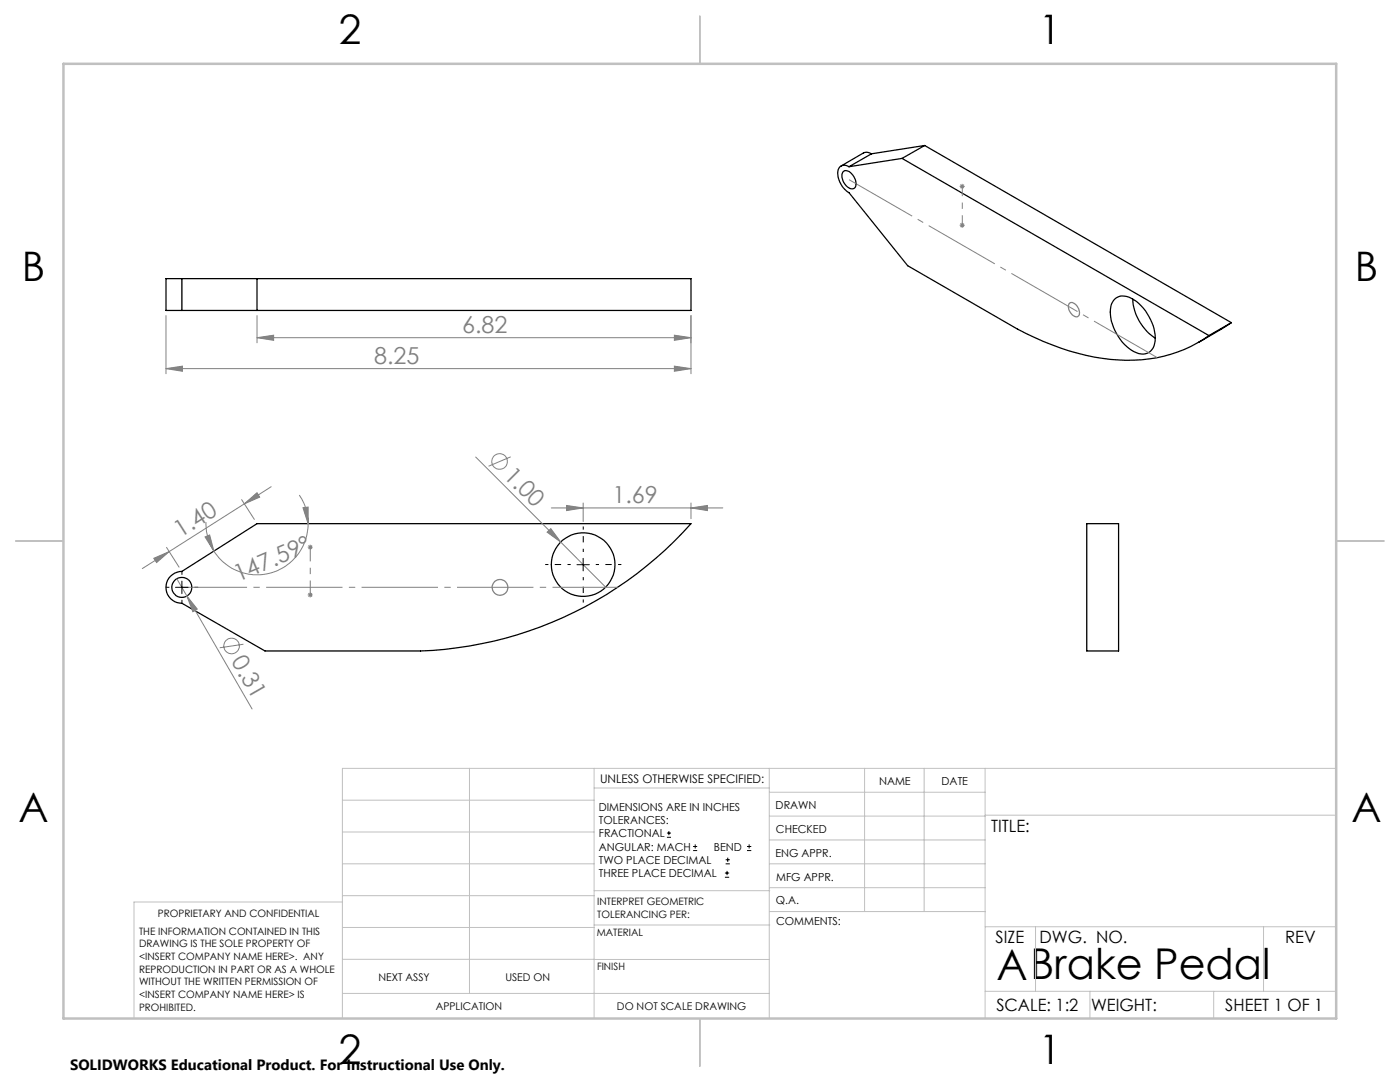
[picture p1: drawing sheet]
<svg xmlns="http://www.w3.org/2000/svg" width="279mm" height="216mm" viewBox="0 0 279 216" stroke-linecap="round" stroke-linejoin="round" font-family="sans-serif">
<g fill="none" stroke="#000" stroke-width=".25">
<path d="M168.2 34.3a1.37 1.37 0 0 1 2 .7 2.26 2.26 0 0 1 .4 2.5 1.37 1.37 0 0 1-2-.7 2.21 2.21 0 0 1-.4-2.5zM169.4 33.3a1.39 1.39 0 0 0-1.5-.2 1.39 1.39 0 0 0-.7 1.5 4.9 4.9 0 0 0 2.2 3.9l11.8 14.5 21.9 12.7a47 47 0 0 0 23.2 6.2 26.7 26.7 0 0 0 15-4.9M173.9 30.7l-1-.3-.6 .1-4.4 2.6M173.9 30.7l-4.5 2.6M180 31.6l-10.6 1.7M180 31.6l61.3 35.4M184.5 29l-4.5 2.6M184.5 29l61.2 35.4M184.5 29l-10.6 1.7M36.3 55.6h-3.2v6.3h3.2M36.3 55.6h101.6v6.3h-101.6M36.3 55.6v6.3"/>
<path d="M51.3 55.6v6.3M222.5 59.7a2.92 2.92 0 0 1 3.8 .1 10 10 0 0 1 4.2 8.2 2.63 2.63 0 0 1-1.4 2.4 2.63 2.63 0 0 1-2.8-.2 9.5 9.5 0 0 1-4.6-9l.3-.9zM226.1 59.7a9.9 9.9 0 0 0 4.4 7.8M245.7 64.4l-6.5 3.9M245.7 64.4l-4.4 2.6M34 115a3.2 3.2 0 0 1 2.3-1l15-9.5h86.6a76.3 76.3 0 0 1-54 25.4h-31l-16.6-9.5a3.2 3.2 0 0 1-3-2 3.2 3.2 0 0 1 .7-3.4zM216.9 104.5h6.3v25.4h-6.3z"/>
<circle cx="36.3" cy="117.2" r="2"/>
<circle cx="116.4" cy="112.7" r="6.3"/>
</g>
<g fill="none" stroke="#808080" stroke-width=".2">
<path d="M191.5 37.2h1M191.7 36.8l.7 .7M192 36.7v1M192.4 36.8l-.7 .7M191.5 44.9h1M191.7 44.6l.7 .7M192 44.4v1.1M192.4 44.6l-.7 .7M33.1 73.6l3.3-.5v1zM33.1 63v11.6M33.1 73.6h104.8M51.3 67.4l3.3-.5v1z"/>
<path d="M51.3 63v5.4M51.3 67.4h86.6M134.6 73.1l3.3 .5-3.3 .5zM134.6 66.9l3.3 .5-3.3 .5zM137.9 63v11.6M48.2 99.7l2.6 3.9M54.1 97.1l-5.3 3.4M59.7 98.8a10.3 10.3 0 0 1 1.8 5.7M94.9 91.2l17 17M101.9 91.2l-4.4 1.8M30.7 111.4l3.1-1.3-2.5 2.2zM33.2 109.2l2.5 4"/>
<path d="M33.8 110.1l-5.4 3.4M35.3 115.5l2 3.4M37.3 118.9l2.1 2.6-.9 .6zM37.3 118.9l13 22.6M40.9 107.1l.9-.3 .9 3.2zM41.1 104.2a10.6 10.6 0 0 0 1.6 5.8M48.8 100.5l2.5-2.2 .5 .9zM48.8 100.5l-15 9.6M60.5 101.3l1-.1v3.3zM61.4 118.7h1M61.4 109.2h1M61.5 104.5a10.2 10.2 0 0 1-7.4 9.8 10.2 10.2 0 0 1-11.4-4.3"/>
<path d="M61.6 118.4l.7 .7M61.6 108.8l.7 .7M61.9 108.7v1M61.9 118.2v1M62.3 118.4l-.7 .7M62.3 108.8l-.7 .7M109.2 106.2l.7-.7 2 2.7zM110 101.4h34.3M111.9 108.2l9 9M113.1 100.9l3.3 .5-3.3 .5zM116.4 100.4v3.7M137.9 101.4l3.3-.5v1z"/>
<path d="M137.9 100.4v3.1M48.6 128.6l-4.7 .7"/>
<circle cx="99.7" cy="92.1" r="1.56"/>
<circle cx="46.2" cy="128.9" r="1.55"/>
</g>
<g fill="none" stroke="#000" stroke-width=".2">
<path d="M35 117.2h2.5M36.3 116v2.5M115.1 112.7h2.5M116.4 111.4v2.5M133.1 167.1h.8M133.1 166.2h.8M133.5 165.8v.9M138.3 169.7h.8M138.3 168.9h.8M138.7 168.5v.8M144.7 175h.8M144.7 174.2h.8"/>
<path d="M144.8 172.4h.9M144.8 171.6h.9M145.1 173.8v.8M145.2 171.1v.9M149.1 169.7h.8M149.1 168.9h.8M149.5 168.5v.8"/>
</g>
<g fill="none" stroke="#808080" stroke-width=".25">
<path d="M213.5 60.5a1.47 1.47 0 0 1 1.8 1.2l.1 .5a.74 .74 0 0 1-.3 .9 .74 .74 0 0 1-1-.2 1.89 1.89 0 0 1-.6-2.4z"/>
<circle cx="99.8" cy="117.2" r="1.57"/>
</g>
<path d="M33.8 117.2h-.7M36.3 114.7v-.8M36.3 119.7v.7M38.8 117.2h.8" fill="none" stroke="#000" stroke-width=".2" stroke-dasharray="15.2 1.3 1.3 1.3" stroke-linecap="butt"/>
<path d="M113.9 112.6h-5.1M116.4 110.1v-5.1M116.4 115.1v5.1M118.9 112.6h5.1" fill="none" stroke="#000" stroke-width=".2" stroke-dasharray="15.2 1.3 1.3 1.3" stroke-dashoffset="14.6" stroke-linecap="butt"/>
<path d="M169.4 35.9l61.5 35.4" fill="none" stroke="#808080" stroke-width=".2" stroke-dasharray="15.2 1.3 1.3 1.3" stroke-dashoffset=".7" stroke-linecap="butt"/>
<path d="M192 44.9v-7.7" fill="none" stroke="#808080" stroke-width=".2" stroke-dasharray="15.2 1.3 1.3 1.3" stroke-dashoffset="13.3" stroke-linecap="butt"/>
<path d="M36.3 117.2h87" fill="none" stroke="#808080" stroke-width=".2" stroke-dasharray="15.2 1.3 1.3 1.3" stroke-dashoffset="2.2" stroke-linecap="butt"/>
<path d="M61.9 118.7v-9.5" fill="none" stroke="#808080" stroke-width=".2" stroke-dasharray="15.2 1.3 1.3 1.3" stroke-dashoffset="12.4" stroke-linecap="butt"/>
<g fill="none" stroke="#c0c0c0" stroke-width=".2">
<path d="M68.3 159.7h50.3M93.7 153.3v44.9M118.6 153.3v49.9M118.6 157.2h34.9M153.5 153.3v49.9M153.5 158.1h43.1M172.5 153.3v28.6M184.4 153.3v28.6M196.6 153.3v49.9M266.7 153.3h-198.4v49.9M68.3 178.7h50.3M68.3 172.4h50.3"/>
<path d="M68.3 166h50.3M68.3 180h-41.6v23.2M118.6 177.7h35M153.5 167.6h43.1M153.5 162.8h43.1M153.5 172.4h43.1M153.5 177.1h43.1M196.6 162.7h70.1M68.3 198.2h85.2M68.3 191.4l85.2 .1M68.3 185.1h50.3M118.6 184.6h35"/>
<path d="M153.6 181.9h43M196.6 197.8h70.1M196.6 184.9h70.1M206.7 184.9v12.9M217.5 197.8v5.4M242.2 197.8v5.4M252.2 184.9v12.9"/>
</g>
<path d="M139.7 3.2v9.5M3.1 107.9h9.6M266.7 107.9h9.5M139.7 203.2v9.6" fill="none" stroke="#c0c0c0" stroke-width=".25"/>
<path d="M12.7 12.7h254v190.5h-254z" fill="none" stroke="#c0c0c0" stroke-width=".5"/>
<g fill="#808080">
<path d="M109.2 106.2l.7-.7 2 2.7z"/>
<path d="M37.3 118.9l2.1 2.6-.9 .6z"/>
<path d="M113.1 100.9l3.3 .5-3.3 .5zM137.9 101.4l3.3-.5v1zM33.1 73.6l3.3-.5v1zM134.6 73.1l3.3 .5-3.3 .5z"/>
<path d="M134.6 66.9l3.3 .5-3.3 .5zM51.3 67.4l3.3-.5v1z"/>
<path d="M40.9 107.1l.9-.3 .9 3.2zM60.5 101.3l1-.1v3.3z"/>
<path d="M30.7 111.4l3.1-1.3-2.5 2.2zM48.8 100.5l2.5-2.2 .5 .9z"/>
</g>
<text font-size="8.5" x="198.9" y="195.5">ABrake Pedal</text>
<g font-size="8.1">
<text x="67.6" y="8.9">2</text>
<text x="207.3" y="8.9">1</text>
<text x="4.4" y="56.1">B</text>
<text x="270.4" y="56.1">B</text>
<text x="3.7" y="164.1">A</text>
<text x="269.7" y="164.1">A</text>
<text x="67.6" y="212.4">2</text>
<text x="207.3" y="212.4">1</text>
</g>
<g font-size="4.7" fill="#808080">
<text x="92.2" y="66.4">6.82</text>
<text x="74.7" y="72.5">8.25</text>
<text x="100.3" y="95.1" transform="rotate(45 100.3 95.1)">1.00</text>
<text x="122.2" y="100.3">1.69</text>
<text x="36" y="107.4" transform="rotate(-32 36 107.4)">1.40</text>
<text x="47.5" y="116.1" transform="rotate(-23 47.5 116.1)">147.59°</text>
<text x="46" y="132" transform="rotate(60 46 132)">0.31</text>
</g>
<g font-size="3.4">
<text x="197.8" y="166">TITLE:</text>
<text x="198.7" y="188.1">SIZE</text>
<text x="207.5" y="188.1">DWG. NO.</text>
<text x="256.5" y="188.2">REV</text>
<text x="198.8" y="201.7">SCALE: 1:2</text>
<text x="217.7" y="201.8">WEIGHT:</text>
<text x="244.5" y="201.7">SHEET 1 OF 1</text>
</g>
<text font-size="3" x="14" y="213.5">SOLIDWORKS Educational Product. For Instructional Use Only.</text>
<text font-size="2.4" x="119.8" y="156.2">UNLESS OTHERWISE SPECIFIED:</text>
<g font-size="2.2">
<text x="119.5" y="161.8">DIMENSIONS ARE IN INCHES</text>
<text x="154.8" y="161.4">DRAWN</text>
<text x="175.4" y="156.6">NAME</text>
<text x="187.9" y="156.7">DATE</text>
<text x="119.5" y="164.4">TOLERANCES:</text>
<text x="119.5" y="167.1">FRACTIONAL</text>
<text x="154.9" y="166.3">CHECKED</text>
<text x="119.5" y="169.7">ANGULAR: MACH</text>
<text x="119.5" y="172.4">TWO PLACE DECIMAL</text>
<text x="142.5" y="169.7">BEND</text>
<text x="154.8" y="170.9">ENG APPR.</text>
<text x="119.5" y="175">THREE PLACE DECIMAL</text>
<text x="154.9" y="175.7">MFG APPR.</text>
<text x="154.9" y="180.4">Q.A.</text>
<text x="154.9" y="184.6">COMMENTS:</text>
</g>
<g font-size="2.1">
<text x="75.5" y="195.7">NEXT ASSY</text>
<text x="100.9" y="195.7">USED ON</text>
<text x="86.9" y="201.5">APPLICATION</text>
<text x="123.1" y="201.6">DO NOT SCALE DRAWING</text>
</g>
<g font-size="2">
<text x="31.5" y="182.9">PROPRIETARY AND CONFIDENTIAL</text>
<text x="119.2" y="180.6">INTERPRET GEOMETRIC</text>
<text x="119.2" y="183.1">TOLERANCING PER:</text>
<text x="27.8" y="186.5">THE INFORMATION CONTAINED IN THIS</text>
<text x="27.8" y="189">DRAWING IS THE SOLE PROPERTY OF</text>
<text x="27.8" y="191.6">&lt;INSERT COMPANY NAME HERE&gt;. ANY</text>
<text x="119.1" y="186.7">MATERIAL</text>
<text x="27.8" y="194.1">REPRODUCTION IN PART OR AS A WHOLE</text>
<text x="27.8" y="196.6">WITHOUT THE WRITTEN PERMISSION OF</text>
<text x="119.1" y="193.5">FINISH</text>
<text x="27.8" y="199.1">&lt;INSERT COMPANY NAME HERE&gt; IS</text>
<text x="27.8" y="201.7">PROHIBITED.</text>
</g>
</svg>
